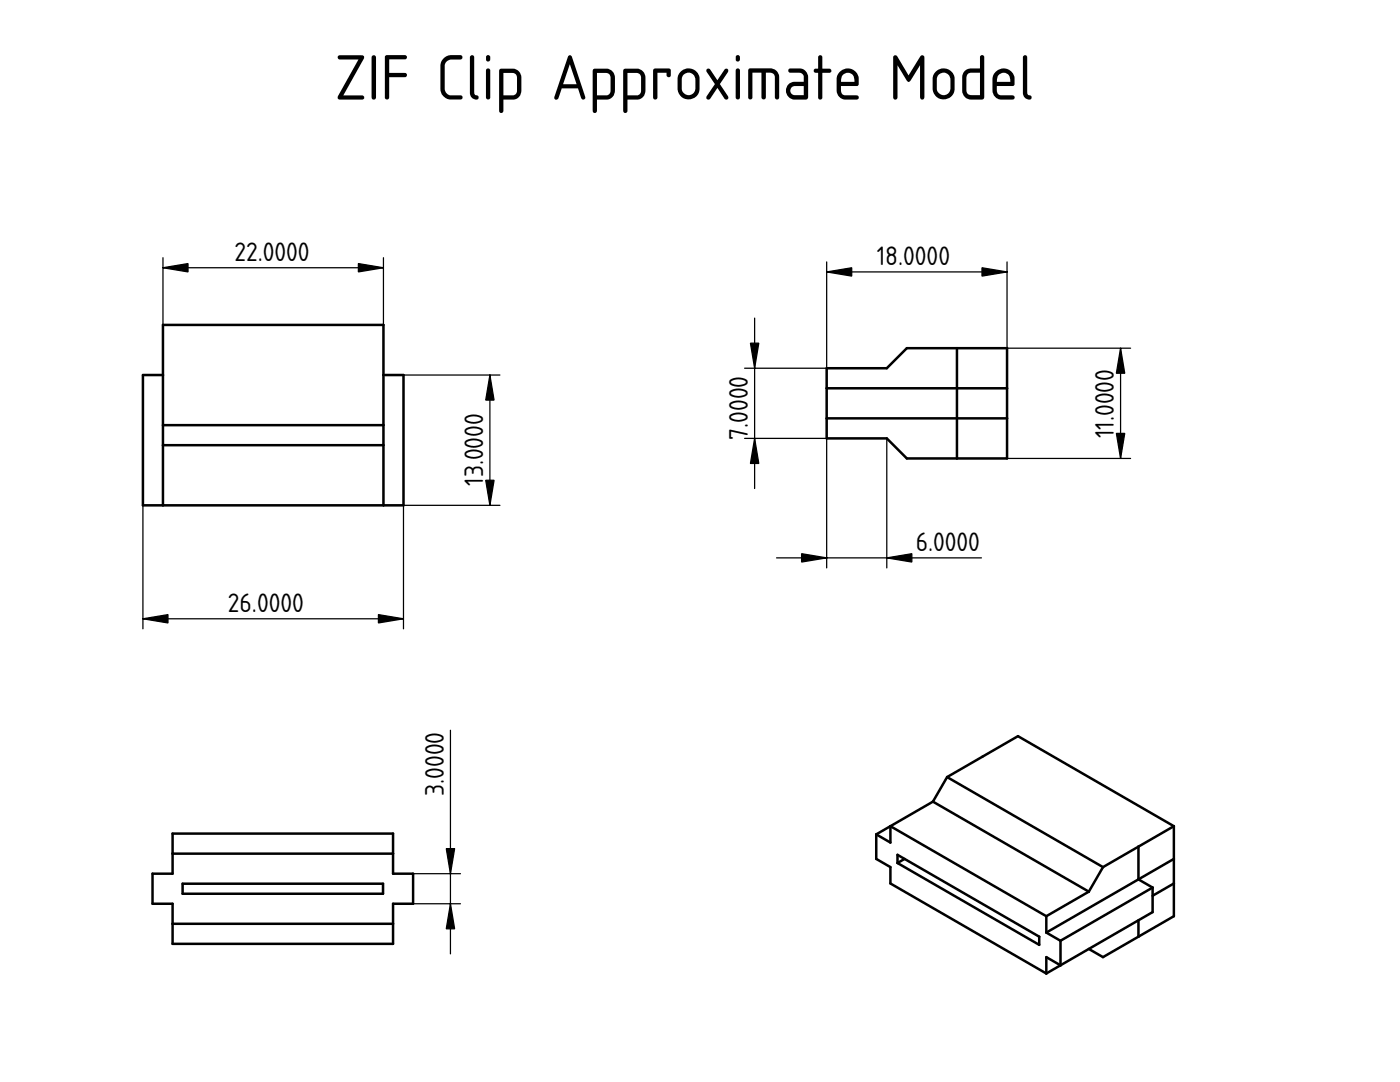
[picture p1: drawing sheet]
<svg xmlns="http://www.w3.org/2000/svg" width="279mm" height="216mm" viewBox="0 0 279 216" stroke-linecap="round" stroke-linejoin="round" font-family="sans-serif">
<path d="M204.6 170.6h.1" fill="none" stroke="#000" stroke-width=".2"/>
<path d="M189 155.1l14.2-8.2 31.1 18-14.2 8.1z" fill-rule="evenodd" fill="#fff"/>
<path d="M204.6 170.6h.1" fill="none" stroke="#000" stroke-width=".2"/>
<path d="M174.9 166.5l2.8 1.6v-3.2l31.1 17.9v3.3l2.8 1.6v4.9l-2.8-1.6v3.2l-31.1-17.9v-3.3l-2.8-1.6z" fill-rule="evenodd" fill="#fff"/>
<path d="M204.6 170.6h.1" fill="none" stroke="#000" stroke-width=".2"/>
<path d="M177.7 164.9l8.5-4.9 31.1 17.9-8.5 4.9z" fill-rule="evenodd" fill="#fff"/>
<path d="M204.6 170.6h.1" fill="none" stroke="#000" stroke-width=".2"/>
<path d="M189 155.1l31.1 17.9-2.8 4.9-31.1-17.9z" fill-rule="evenodd" fill="#fff"/>
<path d="M204.6 170.6h.1" fill="none" stroke="#000" stroke-width=".2"/>
<g fill="#fff">
<path d="M211.6 187.7l18.4-10.6v4.9l-18.4 10.6z" fill-rule="evenodd"/>
<path d="M208.8 182.8l8.5-4.9 2.8-4.9 7.1-4.1v6.6l-18.4 10.6z" fill-rule="evenodd"/>
<path d="M208.8 186.1l18.4-10.6 2.8 1.6-18.4 10.6z" fill-rule="evenodd"/>
<path d="M179.1 170.6l28.3 16.3v1.6l-28.3-16.3z" fill-rule="evenodd"/>
</g>
<path d="M204.6 170.6h.1" fill="none" stroke="#000" stroke-width=".2"/>
<g fill="#fff">
<path d="M174.9 166.5l2.8-1.6v3.2z"/>
<path d="M208.8 191l2.8 1.6-2.8 1.6z"/>
<path d="M179.1 170.6l1.4 .8-1.4 .8z"/>
<path d="M227.2 168.9l7.1-4v6.5l-7.1 4.1z" fill-rule="evenodd"/>
<path d="M179.1 172.2l1.4-.8 26.9 15.5v1.6z" fill-rule="evenodd"/>
<path d="M230 178.7l4.3-2.4v6.5l-7.1 4.1v-3.3l2.8-1.6z" fill-rule="evenodd"/>
<path d="M217.3 189.4l9.9-5.8v3.3l-7.1 4.1z" fill-rule="evenodd"/>
<path d="M227.2 175.5l7.1-4.1v4.9l-4.3 2.4v-1.6z" fill-rule="evenodd"/>
</g>
<g fill="none" stroke="#000" stroke-width=".5">
<path d="M186.2 160l-11.3 6.5M186.2 160l31.1 17.9M189 155.1l14.2-8.2 31.1 18M189 155.1l-2.8 4.9M189 155.1l31.1 17.9M174.9 166.5l2.8 1.6v-3.2l31.1 17.9M174.9 166.5v4.9l2.8 1.6v3.3l31.1 17.9M179.1 170.6l28.3 16.3v1.6l-28.3-16.3zM180.5 171.4l-1.4 .8M217.3 177.9l-8.5 4.9M220.1 173l-2.8 4.9M227.2 168.9v6.6l2.8 1.6"/>
<path d="M230 177.1v4.9l-21.2 12.2M230 177.1l-18.4 10.6M234.3 164.9v17.9l-14.2 8.2-2.8-1.6M234.3 164.9l-14.2 8.1M234.3 171.4l-25.5 14.7M234.3 176.3l-4.3 2.4M208.8 186.1l2.8 1.6M208.8 182.8v3.3M211.6 187.7v4.9l-2.8-1.6v3.2M227.2 183.6v3.3"/>
</g>
<path d="M32.5 64.8h44v10h4v26h-52v-26h4z" fill-rule="evenodd" fill="#fff"/>
<path d="M54.5 82.8h.1" fill="none" stroke="#000" stroke-width=".2"/>
<path d="M32.5 64.8h44v20h-44z" fill-rule="evenodd" fill="#fff"/>
<path d="M54.5 82.8h.1" fill="none" stroke="#000" stroke-width=".2"/>
<g fill="#fff">
<path d="M32.5 88.8h44v12h-44z" fill-rule="evenodd"/>
<path d="M32.5 84.8h44v4h-44z" fill-rule="evenodd"/>
<path d="M28.5 74.8h4v26h-4z" fill-rule="evenodd"/>
<path d="M76.5 74.8h4v26h-4z" fill-rule="evenodd"/>
</g>
<path d="M32.5 74.8h-4v26h52v-26h-4M32.5 84.8h44M32.5 88.8h44M32.5 100.8v-36h44v36" fill="none" stroke="#000" stroke-width=".5"/>
<path d="M54.5 82.8h.1" fill="none" stroke="#000" stroke-width=".2"/>
<path d="M32.5 53.4h44M32.5 51.4v13.4M76.5 51.4v13.4M80.5 74.8h19.3M97.8 74.8v26M28.5 100.8v24.7M99.8 100.8h-19.3v24.7M28.5 123.5h52" fill="none" stroke="#000" stroke-width=".25"/>
<path d="M32.5 53.4l5-.8v1.7zM71.5 52.6l5 .8-5 .9zM97.8 74.8l.8 5h-1.7zM96.9 95.8h1.7l-.8 5zM28.5 123.5l5-.9v1.7zM75.5 122.6l5 .9-5 .8z" fill="#000" stroke="#000" stroke-width=".25"/>
<path d="M34.4 166.3h44v8h4v6h-4v8h-44v-8h-4v-6h4z" fill-rule="evenodd" fill="#fff"/>
<path d="M56.4 177.3h.1" fill="none" stroke="#000" stroke-width=".2"/>
<path d="M30.4 174.3h4v-4h44v4h4v6h-4v4h-44v-4h-4z" fill-rule="evenodd" fill="#fff"/>
<path d="M56.4 177.3h.1" fill="none" stroke="#000" stroke-width=".2"/>
<g fill="#fff">
<path d="M34.4 184.3h44v4h-44z" fill-rule="evenodd"/>
<path d="M34.4 166.3h44v4h-44z" fill-rule="evenodd"/>
<path d="M36.4 176.3h40v2h-40z" fill-rule="evenodd"/>
</g>
<path d="M56.4 177.3h.1" fill="none" stroke="#000" stroke-width=".2"/>
<path d="M34.4 166.3h44v8h4v6h-4v8h-44v-8h-4v-6h4zM34.4 170.3h44M36.4 176.3h40v2h-40zM34.4 184.3h44" fill="none" stroke="#000" stroke-width=".5"/>
<path d="M89.9 145.7v44.6M82.4 174.3h9.5M82.4 180.3h9.5" fill="none" stroke="#000" stroke-width=".25"/>
<path d="M89.1 169.3h1.6l-.8 5zM89.9 180.3l.8 5h-1.6z" fill="#000" stroke="#000" stroke-width=".25"/>
<path d="M165 73.5h12l4-4h20v22h-20l-4-4h-12z" fill-rule="evenodd" fill="#fff"/>
<path d="M183 80.5h.1" fill="none" stroke="#000" stroke-width=".2"/>
<path d="M165 77.5h26v6h-26z" fill-rule="evenodd" fill="#fff"/>
<path d="M183 80.5h.1" fill="none" stroke="#000" stroke-width=".2"/>
<g fill="#fff">
<path d="M165 73.5h12l4-4h10v8h-26z" fill-rule="evenodd"/>
<path d="M165 83.5h26v8h-10l-4-4h-12z" fill-rule="evenodd"/>
<path d="M191 83.5h10v8h-10z" fill-rule="evenodd"/>
<path d="M191 69.5h10v8h-10z" fill-rule="evenodd"/>
<path d="M191 77.5h10v6h-10z" fill-rule="evenodd"/>
</g>
<path d="M165 73.5h12l4-4h20v22h-20l-4-4h-12zM165 77.5h36M191 69.5v22M165 83.5h36" fill="none" stroke="#000" stroke-width=".5"/>
<path d="M183 80.5h.1" fill="none" stroke="#000" stroke-width=".2"/>
<path d="M165 52.3v21.2h-16.4M165 54.3h36M201 52.3v17.2h24.6M150.6 63.5v34M223.6 69.5v22M148.6 87.5h16.4v25.8M177 87.5v25.8M201 91.5h24.6M155 111.3h40.9" fill="none" stroke="#000" stroke-width=".25"/>
<path d="M165 54.3l5-.9v1.7zM196 53.4l5 .9-5 .8zM149.8 68.5h1.6l-.8 5zM223.6 69.5l.9 5h-1.7zM150.6 87.5l.8 5h-1.6zM222.8 86.5h1.7l-.9 5zM160 110.5l5 .8-5 .9zM177 111.3l5-.8v1.7z" fill="#000" stroke="#000" stroke-width=".25"/>
<text font-size="12" x="66.8" y="19.9">ZIF Clip Approximate Model</text>
<g font-size="5">
<text x="46.8" y="52.1">22.0000</text>
<text x="175" y="52.9">18.0000</text>
<text x="149.3" y="87.8" transform="rotate(-90 149.3 87.8)">7.0000</text>
<text x="222.3" y="87.5" transform="rotate(-90 222.3 87.5)">11.0000</text>
<text x="96.4" y="97" transform="rotate(-90 96.4 97)">13.0000</text>
<text x="182.7" y="110">6.0000</text>
<text x="45.5" y="122.1">26.0000</text>
<text x="88.6" y="158.8" transform="rotate(-90 88.6 158.8)">3.0000</text>
</g>
</svg>
